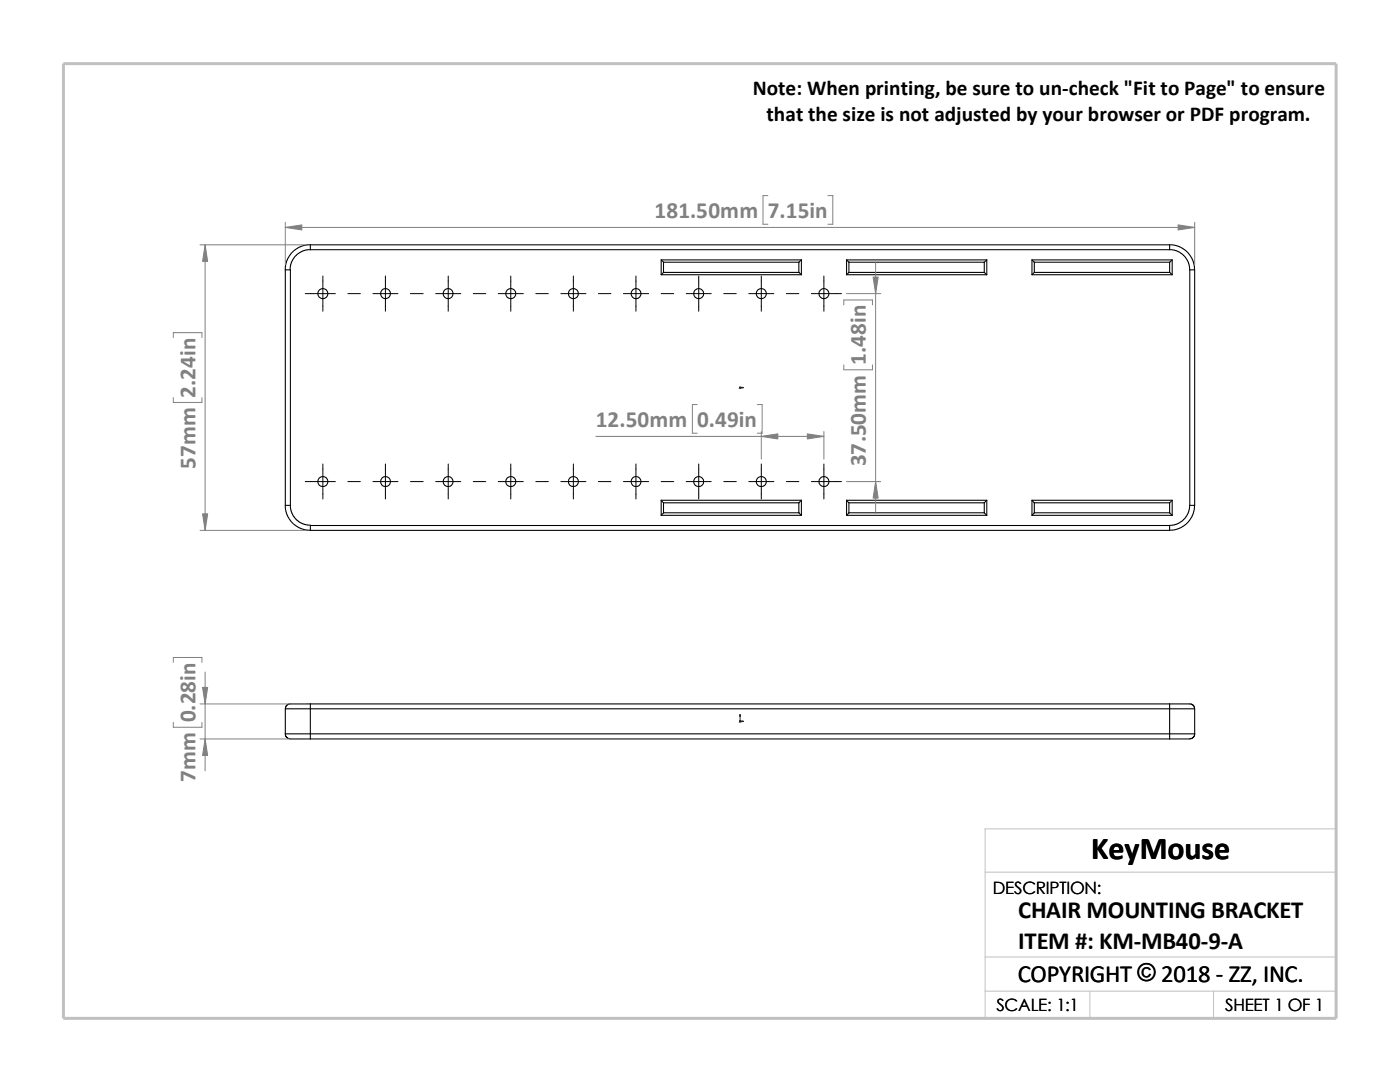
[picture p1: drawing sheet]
<svg xmlns="http://www.w3.org/2000/svg" width="279mm" height="216mm" viewBox="0 0 279 216" stroke-linecap="round" stroke-linejoin="round" font-family="sans-serif">
<path d="M196.6 174h70.1M196.6 197.8h70.1M196.6 191h70.1M217.5 197.8v5.4M242.2 197.8v5.4M26.8 203.2h239.9v-37.8h-70.1v37.8" fill="none" stroke="#c0c0c0" stroke-width=".2"/>
<path d="M12.7 12.7h254v190.5h-254z" fill="none" stroke="#c0c0c0" stroke-width=".59"/>
<g fill="none" stroke="#000" stroke-width=".21">
<path d="M56.9 53.8v47M56.9 53.8h1.1v47M61.9 48.9h-.9l-1 .3-1.6 1-1.1 1.7-.3 1-.1 .9M61.9 48.9v.9M61.9 49.8l-1.4 .2-1.4 1-1 1.4-.2 1.4M61.9 48.9h171.5M61.9 49.8h171.5M132 51.9h27.9M132 54.8h27.9M132 51.9v2.9M132 51.9l.4 .4M132.4 52.3v2.1"/>
<path d="M132.4 52.3h27M132.4 54.4h27M132.4 54.4l-.4 .4M159.4 54.4l.5 .4M159.4 52.3v2.1M159.9 51.9l-.5 .4M159.9 51.9v2.9M169 51.9l.4 .4M169 51.9h27.9M169 54.8h27.9M169 51.9v2.9M169.4 54.4l-.4 .4"/>
<path d="M169.4 52.3v2.1M169.4 52.3h27M169.4 54.4h27M196.4 54.4l.5 .4M196.4 52.3v2.1M196.9 51.9v2.9M196.9 51.9l-.5 .4M206 51.9l.4 .4M206 51.9v2.9M206 51.9h27.9M206 54.8h27.9M206.4 52.3h27"/>
<path d="M206.4 54.4h27M206.4 52.3v2.1M206.4 54.4l-.4 .4M233.4 52.3v2.1M233.4 48.9v.9M233.4 48.9h.9l1 .3 1.2 .7 .7 .6 1 1.7 .2 1.6M233.4 54.4l.5 .4M233.4 49.8l1.4 .2 1.5 1 .9 1.4 .2 1.4M233.9 51.9v2.9M233.9 51.9l-.5 .4M237.4 53.8h1v47M237.4 53.8v47"/>
<path d="M132 99.8h27.9M132 99.8v3M132 99.8l.4 .5M159.9 99.8l-.5 .5M159.9 99.8v3M169 99.8l.4 .5M169 99.8h27.9M169 99.8v3M196.9 99.8v3M196.9 99.8l-.5 .5M206 99.8l.4 .5M206 99.8h27.9"/>
<path d="M206 99.8v3M233.9 99.8v3M233.9 99.8l-.5 .5M56.9 100.8l.1 .9 .3 1 .4 .9 .8 .9 1.5 1 1.9 .3M56.9 100.8h1.1M58 100.8v.8l.3 .8 .4 .8 .6 .6 1.2 .8 1.4 .2M132 102.8h27.9M132.4 102.3h27M132.4 100.3h27M132.4 100.3v2M132.4 102.3l-.4 .5M159.4 102.3l.5 .5"/>
<path d="M159.4 100.3v2M169 102.8h27.9M169.4 102.3l-.4 .5M169.4 102.3h27M169.4 100.3h27M169.4 100.3v2M196.4 102.3l.5 .5M196.4 100.3v2M206 102.8h27.9M206.4 102.3h27M206.4 100.3h27M206.4 100.3v2"/>
<path d="M206.4 102.3l-.4 .5M233.4 104.9h-171.5v.9M233.4 100.3v2M233.4 104.9v.9h-171.5M233.4 102.3l.5 .5M237.4 100.8h1M237.4 100.8l-.2 1.4-.9 1.5-1.5 .9-1.4 .3M238.4 100.8l-.4 1.9-.6 1.2-.7 .7-1.7 1-1.6 .2M56.9 146.4h5M56.9 146.4l.2 .6 .6 .4h4.2M61.9 140.5v.9M61.9 141.4h-5v5"/>
<path d="M61.9 146.4v1M61.9 140.5h-4.2l-.6 .3-.1 .6M61.9 141.4h171.5M61.9 146.4h171.5M61.9 141.4v5M61.9 147.4h171.5M61.9 140.5h171.5M233.4 141.4h5M233.4 141.4v5M233.4 140.5h4.3l.5 .3 .2 .6M233.4 140.5v.9M233.4 146.4v1"/>
<path d="M238.4 141.4v5h-5M238.5 146.4l-.2 .6-.6 .4h-4.3"/>
<circle cx="64.4" cy="58.6" r="1.01"/>
<circle cx="76.9" cy="58.6" r="1"/>
<circle cx="89.4" cy="58.6" r="1"/>
<circle cx="101.9" cy="58.6" r="1.01"/>
<circle cx="114.4" cy="58.6" r="1.01"/>
<circle cx="126.9" cy="58.6" r="1"/>
<circle cx="139.4" cy="58.6" r="1.01"/>
<circle cx="151.9" cy="58.6" r="1.01"/>
<circle cx="164.4" cy="58.6" r="1"/>
<circle cx="64.4" cy="96.1" r="1"/>
<circle cx="76.9" cy="96.1" r=".99"/>
<circle cx="89.4" cy="96.1" r=".99"/>
<circle cx="101.9" cy="96.1" r="1"/>
<circle cx="114.4" cy="96.1" r="1"/>
<circle cx="126.9" cy="96.1" r=".99"/>
<circle cx="139.4" cy="96.1" r="1"/>
<circle cx="151.9" cy="96.1" r="1"/>
<circle cx="164.4" cy="96.1" r=".99"/>
</g>
<g fill="#00f" stroke="#00f" stroke-width=".2">
<path d="M148 77.3h.4l-.4 .1z"/>
<path d="M148 143.8l.4 .1-.4 .1z"/>
<path d="M147.7 142.6l.1 .3h-.2z"/>
</g>
<path d="M147.6 77.3h.8M147.6 77.2l.3 .3M147.7 77.3h.1M147.7 77.2v.3M147.8 77.2l-.3 .3M147.6 143.9h.8M147.6 143.8l.3 .3M147.7 142.6v1.5M147.8 143.8l-.3 .3" fill="none" stroke="#00f" stroke-width=".2"/>
<g fill="none" stroke="#000" stroke-width=".2">
<path d="M60.9 58.6h6M64.4 55.1v7M69.4 58.6h2.5M74.4 58.6h5M76.9 55.1v7M81.9 58.6h2.6M87 58.6h4.9M89.5 55.1v7M94.4 58.6h2.5M99.4 58.6h5M101.9 55.1v7M106.9 58.6h2.5"/>
<path d="M111.9 58.6h5M114.4 55.1v7M119.4 58.6h2.5M124.4 58.6h5.1M126.9 55.1v7M132 58.6h2.5M136.9 58.6h5M139.4 55.1v7M144.4 58.6h2.5M149.4 58.6h5M151.9 55.1v7M156.9 58.6h2.5"/>
<path d="M161.9 58.6h6M164.4 55.1v7M60.9 96.1h6M64.4 92.6v7M69.4 96.1h2.5M74.4 96.1h5M76.9 92.6v7M81.9 96.1h2.6M87 96.1h4.9M89.5 92.6v7M94.4 96.1h2.5M99.4 96.1h5"/>
<path d="M101.9 92.6v7M106.9 96.1h2.5M111.9 96.1h5M114.4 92.6v7M119.4 96.1h2.5M124.4 96.1h5.1M126.9 92.6v7M132 96.1h2.5M136.9 96.1h5M139.4 92.6v7M144.4 96.1h2.5M149.4 96.1h5"/>
<path d="M151.9 92.6v7M156.9 96.1h2.5M161.9 96.1h6M164.4 92.6v7"/>
</g>
<g fill="none" stroke="#808080" stroke-width=".2">
<path d="M153.2 39h-.9v5.7h.9M165.2 39h1v5.7h-1M39.9 48.9h21M40.9 48.9v56.9M56.9 44.4v8.4M56.9 45.4h181.5M169 58.6h6.8M174.8 52.2v50.2M238.4 44.4v8.4M34.6 67.4v-1h5.7v1M34.6 79.3v1h5.7v-1M168.4 60.8v-.9h5.7v.9"/>
<path d="M168.4 72.8v1h5.7v-1M118.9 87.1h45.5M139.1 80.7h-.9v5.7h.9M151.1 80.7h1v5.7h-1M151.9 86.1v5.5M164.4 86.1v5.5M169 96.1h6.8M39.9 105.8h21M34.6 132.2v-1h5.7v1M40.9 134.1v19.7M34.6 144.1v1h5.7v-1M39.9 140.5h21"/>
<path d="M39.9 147.4h21"/>
</g>
<g fill="#808080" stroke="#808080" stroke-width=".2">
<path d="M161.1 86.6l3.3 .5-3.3 .5z"/>
<path d="M151.9 87.1l3.3-.5v1z"/>
<path d="M40.9 48.9l.5 3.3h-1z"/>
<path d="M40.4 102.5h1l-.5 3.3z"/>
<path d="M174.8 96.1l.5 3.3h-1.1z"/>
<path d="M174.2 55.3h1.1l-.5 3.3z"/>
<path d="M235.1 44.9l3.3 .5-3.3 .5z"/>
<path d="M56.9 45.4l3.3-.5v1z"/>
<path d="M40.4 137.2h1l-.5 3.3z"/>
<path d="M40.9 147.4l.5 3.3h-1z"/>
</g>
<text font-size="6.4" x="217.8" y="171.4">KeyMouse</text>
<g font-size="4.9">
<text x="203.2" y="183.2">CHAIR MOUNTING BRACKET</text>
<text x="203.2" y="189.3">ITEM #: KM-MB40-9-A</text>
<text x="203.1" y="195.9">COPYRIGHT © 2018 - ZZ, INC.</text>
<text x="227" y="195.8">©</text>
</g>
<g font-size="4.6" fill="#808080">
<text x="130.6" y="43.5">181.50mm</text>
<text x="153.2" y="43.5">7.15in</text>
<text x="172.8" y="72.8" transform="rotate(-90 172.8 72.8)">1.48in</text>
<text x="39" y="79.3" transform="rotate(-90 39 79.3)">2.24in</text>
<text x="118.9" y="85.2">12.50mm</text>
<text x="139.1" y="85.2">0.49in</text>
<text x="39" y="93.6" transform="rotate(-90 39 93.6)">57mm</text>
<text x="172.8" y="93" transform="rotate(-90 172.8 93)">37.50mm</text>
<text x="39" y="144.1" transform="rotate(-90 39 144.1)">0.28in</text>
<text x="39" y="156" transform="rotate(-90 39 156)">7mm</text>
</g>
<g font-size="4.2">
<text x="150.2" y="19">Note: When printing, be sure to un-check &quot;Fit to Page&quot; to ensure</text>
<text x="153" y="24.2">that the size is not adjusted by your browser or PDF program.</text>
</g>
<g font-size="3.4">
<text x="198.2" y="178.5">DESCRIPTION:</text>
<text x="198.8" y="201.7">SCALE: 1:1</text>
<text x="244.5" y="201.7">SHEET 1 OF 1</text>
</g>
</svg>
